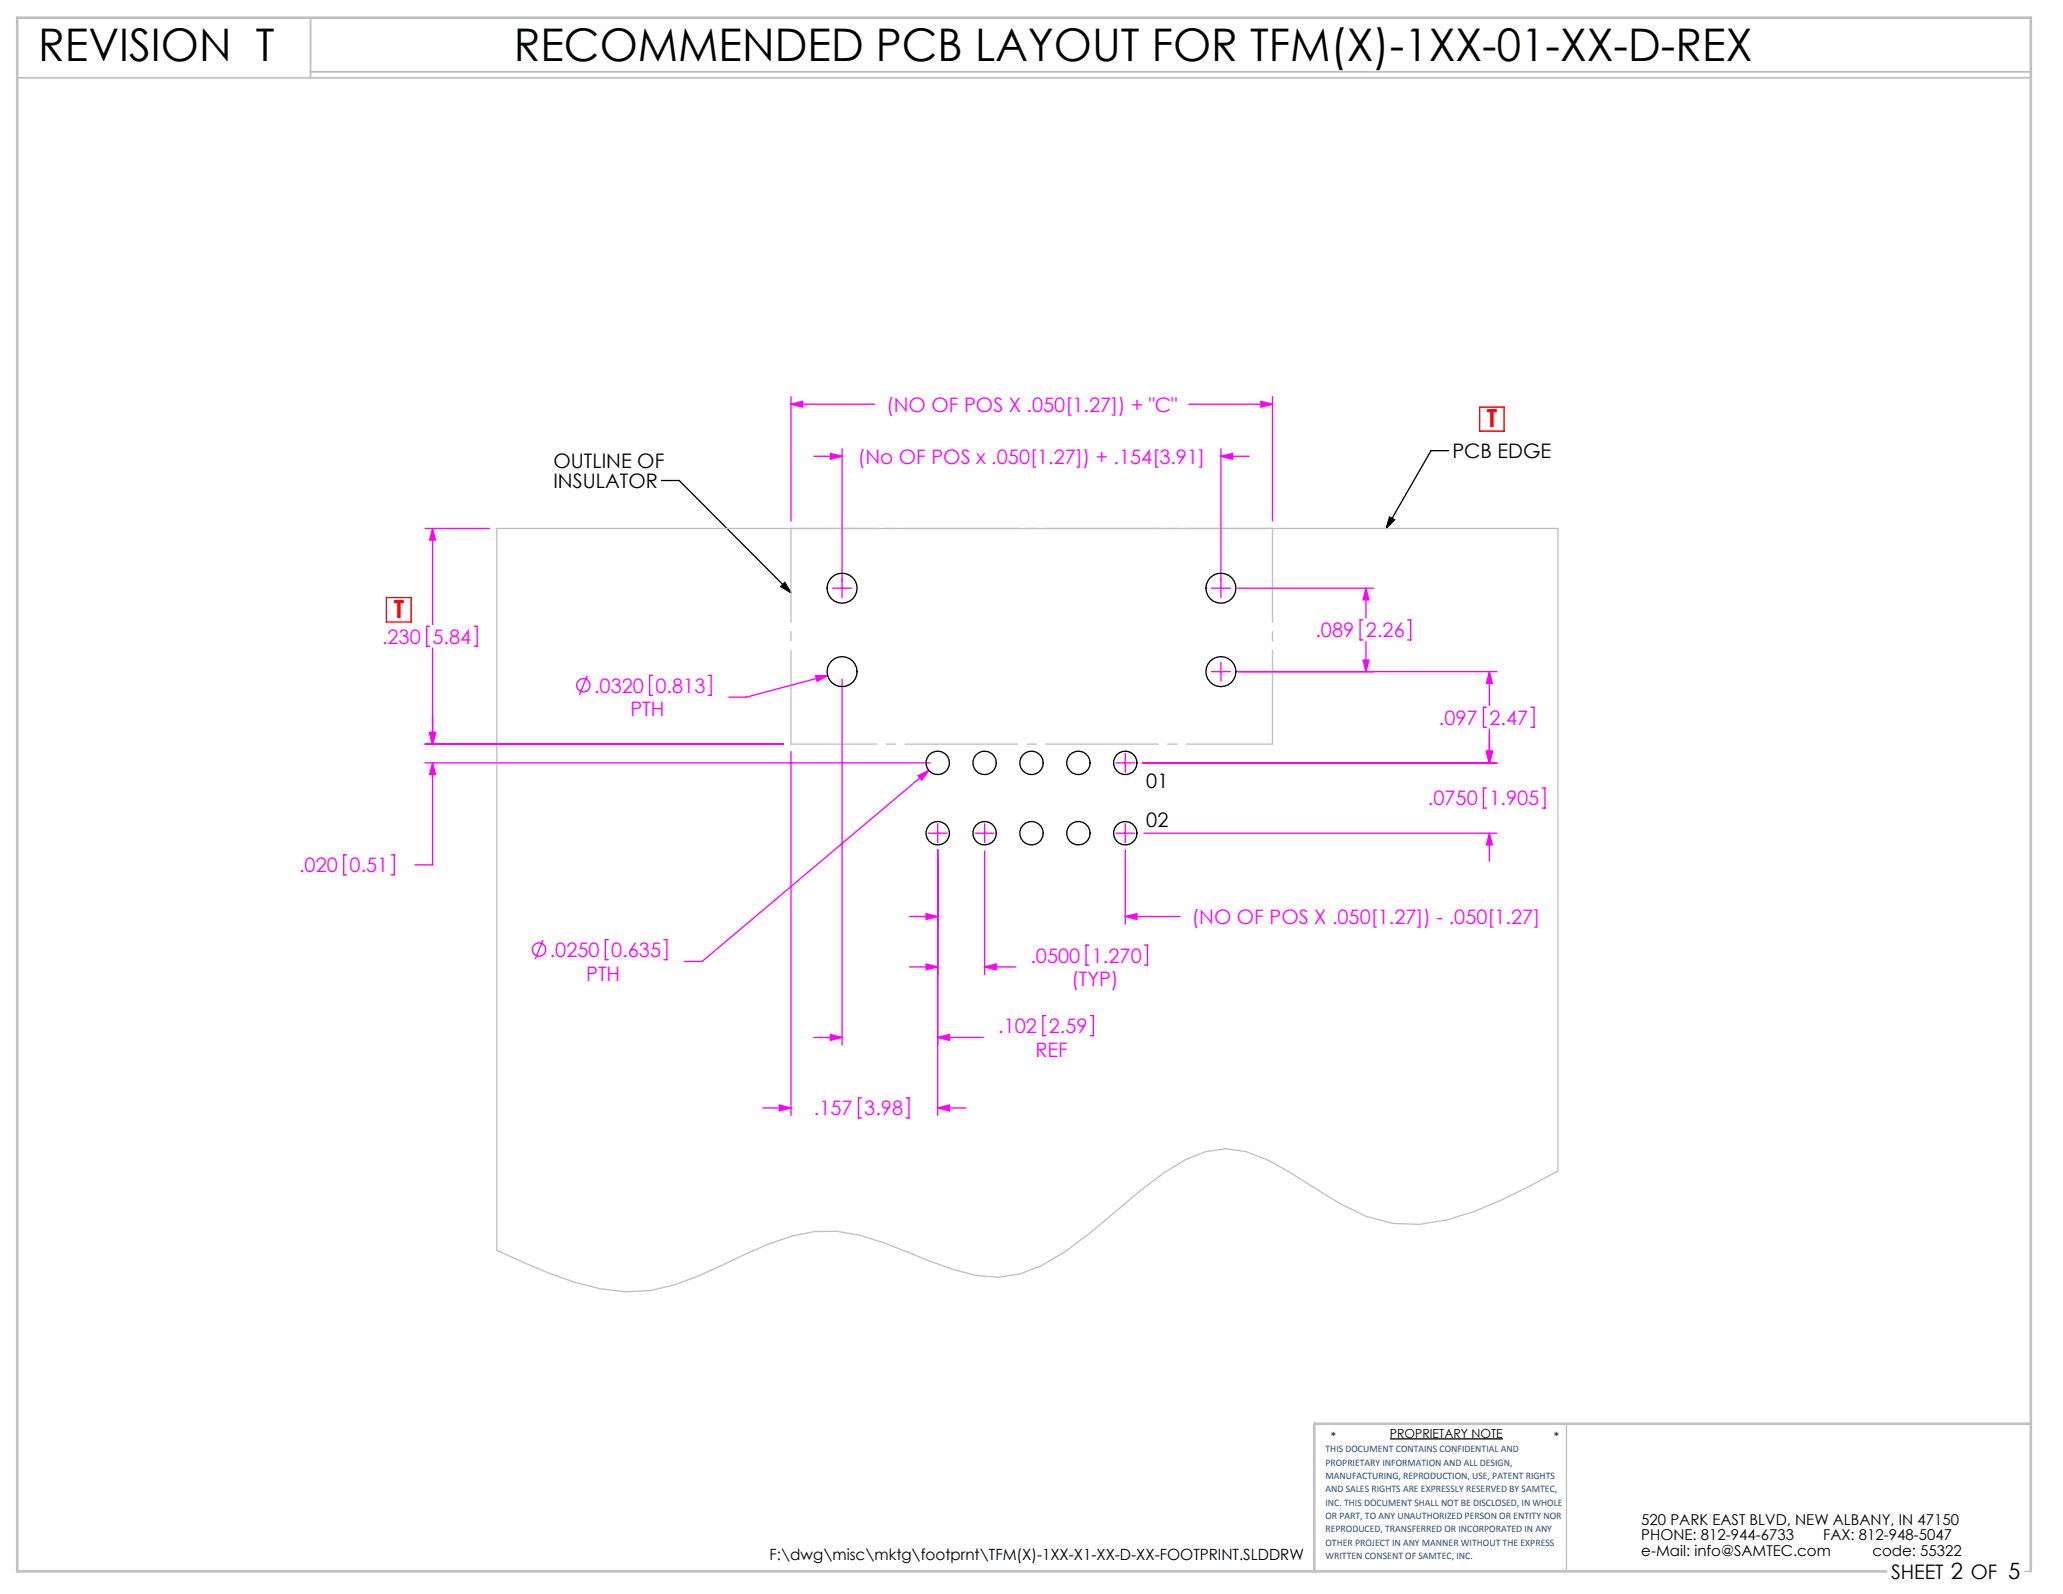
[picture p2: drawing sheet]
<svg xmlns="http://www.w3.org/2000/svg" width="279mm" height="216mm" viewBox="0 0 279 216" stroke-linecap="round" stroke-linejoin="round" font-family="sans-serif">
<path d="M89.6 65.1h2.4l15.1 15.2M105.7 79.4l.6-.5 .8 1.4zM188.2 70l.7 .4-1.2 1.2zM196.2 61h-2.4l-6.1 10.6M188.2 194.9h15.3" fill="none" stroke="#000" stroke-width=".18"/>
<path d="M67.3 71.6h143.7v87l-7.6 3.9-3.7 1.6-3.7 1.1-3.8 .6-3.6-.1-3.6-1-3.6-1.7-7-4.4-2.8-1.5-2.8-1.1-2.8-.4-2.8 .4-2.7 1.1-2.8 1.7-3.2 2.4-6.6 5.6-3.4 2.6-3.4 2-2.9 1.1-3 .5-3-.3-3.1-.7-3.1-1.2-6.3-2.5-3.1-1-3.2-.5h-3.1l-3.1 .6-3 1.1-9.6 4.3a20.7 20.7 0 0 1-13.3 1.8 63.6 63.6 0 0 1-14-5.3zM212.2 192.8v20M274.2 212.8h.8" fill="none" stroke="#c0c0c0" stroke-width=".18"/>
<path d="M2.3 10.5h272.7M42.1 2.4v8.1M42.1 9.7h232.9" fill="none" stroke="#c0c0c0" stroke-width=".25"/>
<path d="M275 192.8h-97v20M255.5 212.8h-253.2v-210.4h272.7v210.4" fill="none" stroke="#c0c0c0" stroke-width=".35"/>
<g fill="none" stroke="#f0f" stroke-width=".18">
<path d="M107.1 54.8l1.6-.4v.7zM107.1 53.7v16.9M107.1 54.8h11.4M161 54.8h11.3M170.8 54.4l1.5 .4-1.5 .3zM172.3 53.7v16.9M57.6 71.6h8.7M58.6 71.6l.4 1.6h-.8zM58.6 71.6v13M110.2 61.8h3.8M112.5 61.4l1.5 .4-1.5 .4zM112.8 79.7h2.5"/>
<path d="M114 60.8v20.1M164.1 79.7h2.5M165.4 61.8l1.5-.4v.8zM165.4 60.8v20.1M165.4 61.8h3.8M167.6 79.7h18.4M185 79.7l.4 1.5h-.8zM185 79.7v4M58.2 84.8h-.4v2.7h.4M58.2 99.2h.8l-.4 1.6zM58.6 87.8v13M64.2 84.8h.4v2.7h-.4"/>
<path d="M79.5 91.5l-1 2.6M88.4 91.5h-.4v2.7h.4M95.9 91.5h.4v2.7h-.4M110.5 91.5h1.6l-1.4 .8zM112.1 91.5l-11 2.9h-2.4M114 92v49.5M164.1 91h2.5M165.4 89.7v2.5M167.6 91h35.1M184.6 84h-.4v2.7h.4M184.6 89.4h.8l-.4 1.6zM185 86.9v4.1"/>
<path d="M190.6 84h.4v2.7h-.4M201.3 95.8h-.4v2.7h.4M201.7 91l.4 1.5h-.8zM201.7 91v4.6M201.7 98.7v4.6M207.4 95.8h.4v2.7h-.4M47 115.8h-.4v2.7h.4M53 115.8h.4v2.7h-.4M57.6 103.3h68.4M57.6 100.8h48.5M58.6 103.3l.4 1.6h-.8zM58.6 103.3v13.8h-2.4"/>
<path d="M107.1 101.8v49.3M124.3 105.1l1.5-.7-1 1.3zM125.7 112.9h2.6M125.8 104.4l-30.7 25.8h-2.4M127 111.6v2.5M127 115.1v36M132.1 112.9h2.5M133.3 111.6v2.5M133.3 115.3v16.7M151.1 112.9h2.6M151.1 103.3h2.6M152.4 102.1v2.5"/>
<path d="M152.4 111.6v2.5M152.4 115.1v10.1M154.7 103.3h48M154.9 112.9h47.8M201.3 106.7h-.4v2.7h.4M201.3 101.8h.8l-.4 1.5zM201.7 112.9l.4 1.5h-.8zM201.7 112.9v3.8M208.8 106.7h.4v2.7h-.4M73.5 127.3l-1 2.6M82.4 127.3h-.4v2.7h.4M89.9 127.3h.4v2.7h-.4"/>
<path d="M123.2 124.1h3.8M123.2 131h3.8M125.4 123.7l1.6 .4-1.6 .4zM125.4 130.6l1.6 .4-1.6 .4zM133.3 131l1.6-.4v.8zM133.3 131h4.3M141.6 137.6h-.4v2.7h.4M147.5 128h-.4v2.7h.4M147.7 137.6h.4v2.7h-.4M152.4 124.1l1.6-.4v.8zM152.4 124.1h7.4M155 128h.4v2.7h-.4"/>
<path d="M103.3 150.1h3.8M105.5 149.7l1.6 .4-1.6 .4zM110.2 140.5h3.8M112.5 140.1l1.5 .4-1.5 .4zM116.7 148.7h-.4v2.7h.4M122.7 148.7h.4v2.7h-.4M127 140.5l1.6-.4v.8zM127 140.5h6.2M127 150.1l1.6-.4v.8zM127 150.1h3.8"/>
<circle cx="79" cy="92.8" r=".9"/>
<circle cx="73" cy="128.6" r=".9"/>
</g>
<path d="M200.4 55.2h3.3v3.2h-3.3zM52.3 80.9h3.4v3.3h-3.4z" fill="none" stroke="#f00" stroke-width=".18"/>
<path d="M107.1 71.6h65.2M172.3 100.8h-65.2" fill="none" stroke="#c0c0c0" stroke-width=".18" stroke-dasharray="15.2 1.3 1.3 1.3" stroke-dashoffset="3.6"/>
<path d="M172.3 71.6v29.2M107.1 100.8v-29.2" fill="none" stroke="#c0c0c0" stroke-width=".18" stroke-dasharray="15.2 1.3 1.3 1.3" stroke-dashoffset="2.5"/>
<path d="M105.7 79.4l.6-.5 .8 1.4zM188.2 70l.7 .4-1.2 1.2z" fill="#000"/>
<g fill="#f0f">
<path d="M107.1 54.8l1.6-.4v.7zM170.8 54.4l1.5 .4-1.5 .3zM105.5 149.7l1.6 .4-1.6 .4zM127 150.1l1.6-.4v.8zM58.6 71.6l.4 1.6h-.8zM58.2 99.2h.8l-.4 1.6zM58.6 103.3l.4 1.6h-.8zM58.2 99.2h.8l-.4 1.6z"/>
<path d="M125.4 123.7l1.6 .4-1.6 .4zM152.4 124.1l1.6-.4v.8zM124.3 105.1l.5 .6 1-1.3zM110.5 91.5l.2 .8 1.4-.8zM125.4 130.6l1.6 .4-1.6 .4zM133.3 131l1.6-.4v.8zM201.3 101.8h.8l-.4 1.5zM201.7 112.9l.4 1.5h-.8zM112.5 61.4l1.5 .4-1.5 .4zM165.4 61.8l1.5-.4v.8zM185 79.7l.4 1.5h-.8zM184.6 89.4h.8l-.4 1.6zM201.7 91l.4 1.5h-.8zM201.3 101.8h.8l-.4 1.5zM112.5 140.1l1.5 .4-1.5 .4zM127 140.5l1.6-.4v.8z"/>
</g>
<g fill="none" stroke="#000" stroke-width=".18">
<circle cx="114" cy="79.7" r="2.03"/>
<circle cx="165.4" cy="79.7" r="2.03"/>
<circle cx="114" cy="91" r="2.03"/>
<circle cx="165.4" cy="91" r="2.03"/>
<circle cx="127" cy="103.3" r="1.59"/>
<circle cx="127" cy="112.9" r="1.59"/>
<circle cx="133.4" cy="103.3" r="1.59"/>
<circle cx="133.4" cy="112.9" r="1.59"/>
<circle cx="139.7" cy="103.3" r="1.59"/>
<circle cx="139.7" cy="112.9" r="1.59"/>
<circle cx="146.1" cy="103.3" r="1.59"/>
<circle cx="146.1" cy="112.9" r="1.59"/>
<circle cx="152.4" cy="103.3" r="1.59"/>
<circle cx="152.4" cy="112.9" r="1.59"/>
</g>
<g font-size="6.1">
<text x="5.2" y="8.2">REVISION T</text>
<text x="69.6" y="8.3">RECOMMENDED PCB LAYOUT FOR TFM(X)-1XX-01-XX-D-REX</text>
</g>
<g font-size="3.4" fill="#f00">
<text x="201.4" y="57.9">T</text>
<text x="53.3" y="83.7">T</text>
</g>
<g font-size="2.7" fill="#f0f">
<text x="120.1" y="55.8">(NO OF POS X .050[1.27]) + &quot;C&quot;</text>
<text x="116.2" y="62.8">(No OF POS x .050[1.27]) + .154[3.91]</text>
<text x="51.7" y="87.2">.230</text>
<text x="58.6" y="87.2">5.84</text>
<text x="178.2" y="86.3">.089</text>
<text x="185" y="86.3">2.26</text>
<text x="80.5" y="93.8">.0320</text>
<text x="88.8" y="93.8">0.813</text>
<text x="85.4" y="97">PTH</text>
<text x="194.9" y="98.2">.097</text>
<text x="201.7" y="98.2">2.47</text>
<text x="193.4" y="109.1">.0750</text>
<text x="201.7" y="109.1">1.905</text>
<text x="40.5" y="118.1">.020</text>
<text x="47.3" y="118.1">0.51</text>
<text x="161.4" y="125.1">(NO OF POS X .050[1.27]) - .050[1.27]</text>
<text x="74.5" y="129.6">.0250</text>
<text x="82.8" y="129.6">0.635</text>
<text x="139.6" y="130.4">.0500</text>
<text x="147.9" y="130.4">1.270</text>
<text x="79.4" y="132.8">PTH</text>
<text x="145.1" y="133.6">(TYP)</text>
<text x="135.2" y="139.9">.102</text>
<text x="140.2" y="143.1">REF</text>
<text x="142" y="139.9">2.59</text>
<text x="110.2" y="151.1">.157</text>
<text x="117.1" y="151.1">3.98</text>
</g>
<g font-size="2.7">
<text x="75" y="63.4">OUTLINE OF</text>
<text x="196.7" y="62.1">PCB EDGE</text>
<text x="75" y="66.1">INSULATOR</text>
<text x="155.2" y="106.7">01</text>
<text x="155.2" y="112.1">02</text>
<text x="256.1" y="213.9">SHEET 2 OF 5</text>
</g>
<text font-size="2.1" x="104.2" y="211.3">F:\dwg\misc\mktg\footprnt\TFM(X)-1XX-X1-XX-D-XX-FOOTPRINT.SLDDRW</text>
<g font-size="2">
<text x="222.3" y="206.5">520 PARK EAST BLVD, NEW ALBANY, IN 47150</text>
<text x="222.3" y="208.6">PHONE: 812-944-6733</text>
<text x="246.9" y="208.6">FAX: 812-948-5047</text>
<text x="222.3" y="210.8">e-Mail: info@SAMTEC.com</text>
<text x="253.6" y="210.8">code: 55322</text>
</g>
<g font-size="1.7">
<text x="180.2" y="195.1">*</text>
<text x="188.2" y="194.7">PROPRIETARY NOTE</text>
<text x="210.4" y="195.1">*</text>
</g>
<g font-size="1.4" fill="#1f497d">
<text x="179.5" y="196.7">THIS DOCUMENT CONTAINS CONFIDENTIAL AND</text>
<text x="179.5" y="198.5">PROPRIETARY INFORMATION AND ALL DESIGN,</text>
<text x="179.5" y="200.3">MANUFACTURING, REPRODUCTION, USE, PATENT RIGHTS</text>
<text x="179.5" y="202.1">AND SALES RIGHTS ARE EXPRESSLY RESERVED BY SAMTEC,</text>
<text x="179.5" y="203.9">INC. THIS DOCUMENT SHALL NOT BE DISCLOSED, IN WHOLE</text>
<text x="179.5" y="205.7">OR PART, TO ANY UNAUTHORIZED PERSON OR ENTITY NOR</text>
<text x="179.5" y="207.5">REPRODUCED, TRANSFERRED OR INCORPORATED IN ANY</text>
<text x="179.5" y="209.3">OTHER PROJECT IN ANY MANNER WITHOUT THE EXPRESS</text>
<text x="179.5" y="211.1">WRITTEN CONSENT OF SAMTEC, INC.</text>
</g>
</svg>
